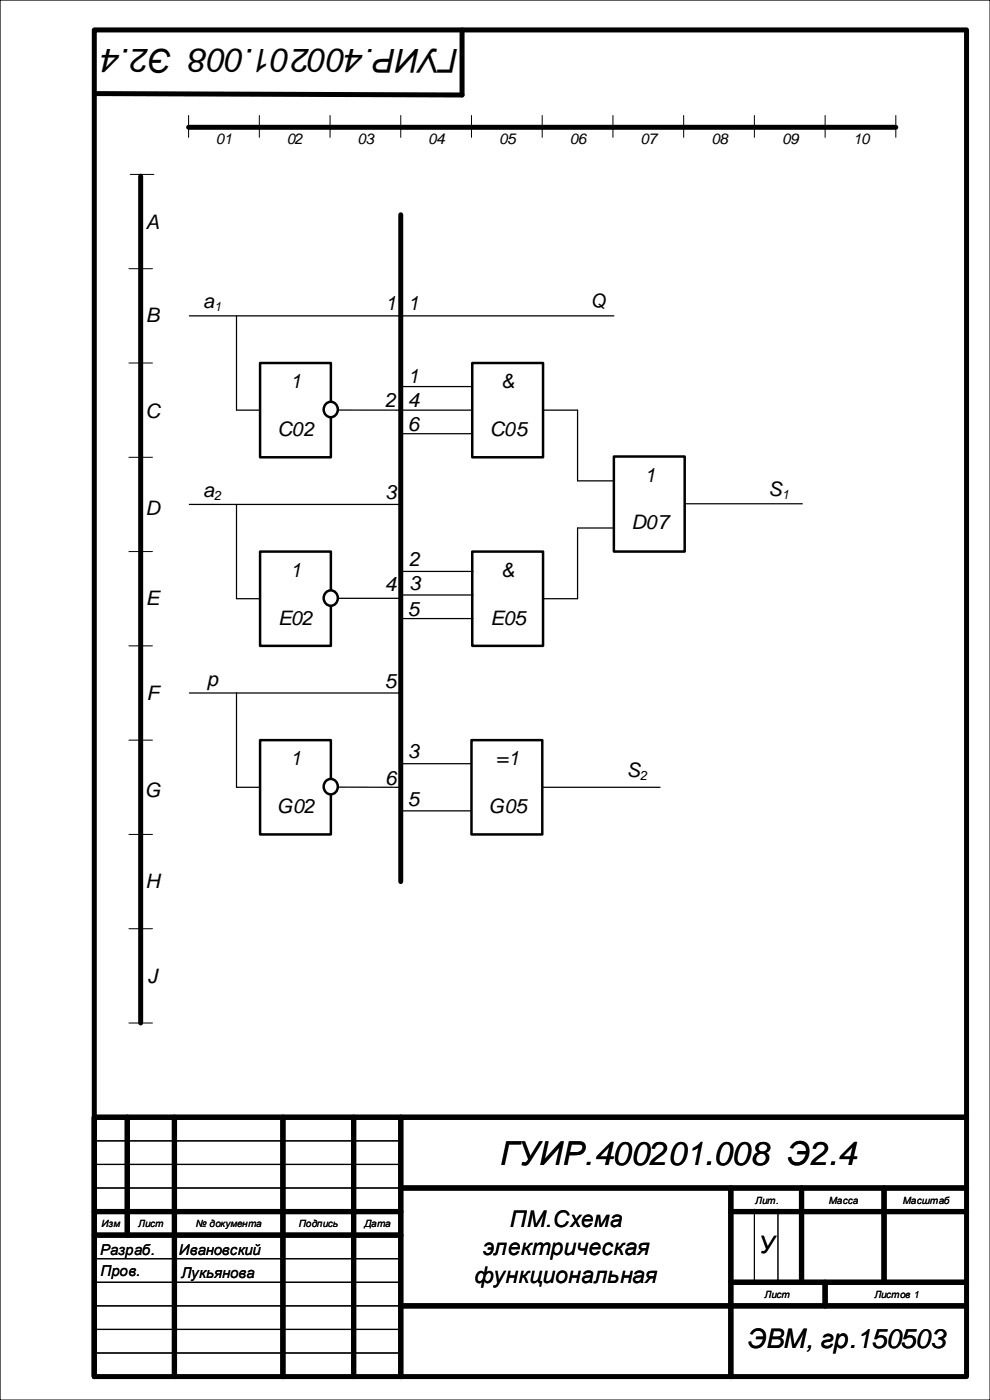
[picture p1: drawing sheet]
<svg xmlns="http://www.w3.org/2000/svg" width="210mm" height="297mm" viewBox="0 0 210 297" stroke-linecap="round" stroke-linejoin="round" font-family="sans-serif">
<path d="M0 0h210v297h-210z" fill="none" stroke="#000" stroke-width=".26"/>
<g fill="none" stroke="#000" stroke-width="1.1">
<path d="M20 6.3h185v285.7h-185zM98 6.3v13.9l-78-.3M29.8 37.4v179.6M40 27h150M27 237v25M37 237v55M60 237v55M75 237v55M85 237v55M205 237h-185v55M20 257h65M85 252h120"/>
<path d="M155 252v40M155 257h50M170 252v20M187.5 252v20M20 262h65M85 277h120M155 272h50M175 272v5"/>
</g>
<path d="M20 242h65M20 247h65M20 252h65M20 267h65M20 272h65M20 277h65.1M20 282h65M20 287h65" fill="none" stroke="#000" stroke-width=".25"/>
<g fill="none" stroke="#000" stroke-width=".21">
<path d="M27.6 37h5M40 24.5v4.6M55 24.5v4.6M70 24.5v4.6M85 24.5v4.6M100 24.5v4.6M115 24.5v4.6M130 24.5v4.6M145 24.5v4.6M160 24.5v4.6M175 24.5v4.6M190 24.5v4.6"/>
<path d="M27.3 57h5M27.3 77h5M27.3 97h5M27.3 117h5M27.3 137h5M27.3 157h5M27.3 177h5M27.3 197h5M27.3 217h5M147.3 237.3h5M160 256.5v15.5M165 256.5v15.5"/>
</g>
<path d="M55.2 117h15v20h-15z" fill-rule="evenodd" fill="#fff"/>
<path d="M55.2 117h15v20h-15z" fill="none" stroke="#000" stroke-width=".53"/>
<path d="M69.3 125.5a1.56 1.56 0 0 1 2.4 1.4 1.56 1.56 0 0 1-2.4 1.3 1.72 1.72 0 0 1 0-2.7z" fill-rule="evenodd" fill="#fff"/>
<path d="M69.3 125.5a1.56 1.56 0 0 1 2.4 1.4 1.56 1.56 0 0 1-2.4 1.3 1.72 1.72 0 0 1 0-2.7z" fill="none" stroke="#000" stroke-width=".53"/>
<path d="M55.2 77h15v20h-15z" fill-rule="evenodd" fill="#fff"/>
<path d="M55.2 77h15v20h-15z" fill="none" stroke="#000" stroke-width=".53"/>
<path d="M69.3 85.5a1.56 1.56 0 0 1 2.4 1.4 1.56 1.56 0 0 1-2.4 1.3 1.72 1.72 0 0 1 0-2.7z" fill-rule="evenodd" fill="#fff"/>
<path d="M69.3 85.5a1.56 1.56 0 0 1 2.4 1.4 1.56 1.56 0 0 1-2.4 1.3 1.72 1.72 0 0 1 0-2.7z" fill="none" stroke="#000" stroke-width=".53"/>
<path d="M55.2 157h15v20h-15z" fill-rule="evenodd" fill="#fff"/>
<path d="M55.2 157h15v20h-15z" fill="none" stroke="#000" stroke-width=".53"/>
<path d="M69.3 165.5a1.56 1.56 0 0 1 2.4 1.4 1.56 1.56 0 0 1-2.4 1.3 1.72 1.72 0 0 1 0-2.7z" fill-rule="evenodd" fill="#fff"/>
<path d="M69.3 165.5a1.56 1.56 0 0 1 2.4 1.4 1.56 1.56 0 0 1-2.4 1.3 1.72 1.72 0 0 1 0-2.7z" fill="none" stroke="#000" stroke-width=".53"/>
<path d="M85 45.6v141.4" fill="none" stroke="#000" stroke-width="1.1"/>
<path d="M40.2 67h45M50.2 67v20h5M71.6 87h13.6M40.2 107h45M50.2 107v20h5M71.6 126.9h13.6M40.2 147h45M50.2 147v20h5M71.6 167h13.6" fill="none" stroke="#000" stroke-width=".26"/>
<path d="M100 157h15v20h-15z" fill-rule="evenodd" fill="#fff"/>
<path d="M100 157h15v20h-15z" fill="none" stroke="#000" stroke-width=".53"/>
<path d="M100.2 77h15v20h-15z" fill-rule="evenodd" fill="#fff"/>
<path d="M100.2 77h15v20h-15z" fill="none" stroke="#000" stroke-width=".53"/>
<path d="M85.2 67h45M85.2 82h15M85.2 87h15M85.2 92h15M145 106.9h25.2M115 167h25" fill="none" stroke="#000" stroke-width=".26"/>
<path d="M100.2 117h15v20h-15z" fill-rule="evenodd" fill="#fff"/>
<path d="M100.2 117h15v20h-15z" fill="none" stroke="#000" stroke-width=".53"/>
<path d="M85.3 121.2h15M85.3 126.2h15M85.3 131.2h15" fill="none" stroke="#000" stroke-width=".26"/>
<path d="M130.2 96.8h15v20.2h-15z" fill-rule="evenodd" fill="#fff"/>
<path d="M130.2 96.8h15v20.2h-15z" fill="none" stroke="#000" stroke-width=".53"/>
<path d="M115.2 87h7.3v15h7.7M130.2 112h-7.7v15h-7.3M85 162h15M85 172h15" fill="none" stroke="#000" stroke-width=".26"/>
<g font-size="7">
<text x="97.3" y="10.4" transform="rotate(-180 97.3 10.4)">ГУИР.400201.008 Э2.4</text>
<text x="106.1" y="247.2">ГУИР.400201.008 Э2.4</text>
</g>
<text font-size="5.7" x="158.6" y="285.9">ЭВМ, гр.150503</text>
<text font-size="5.1" x="160.9" y="265.8">У</text>
<g font-size="4.9">
<text x="108.1" y="260.2">ПМ.Схема</text>
<text x="102.4" y="266.2">электрическая</text>
<text x="100.6" y="272.1">функциональная</text>
</g>
<g font-size="4.2">
<text x="31" y="48.7">A</text>
<text x="43.1" y="65.4">a</text>
<text x="81.7" y="65.8">1</text>
<text x="86.5" y="65.8">1</text>
<text x="125.1" y="65.4">Q</text>
<text x="31" y="68.3">B</text>
<text x="61.6" y="82.3">1</text>
<text x="86.5" y="81.3">1</text>
<text x="106.4" y="82.3">&amp;</text>
<text x="30.8" y="88.7">C</text>
<text x="81.7" y="86.4">2</text>
<text x="86.5" y="86.3">4</text>
<text x="58.9" y="92.4">C02</text>
<text x="86.5" y="91.3">6</text>
<text x="103.9" y="92.4">C05</text>
<text x="43.1" y="105.4">a</text>
<text x="81.7" y="105.9">3</text>
<text x="136.7" y="102.1">1</text>
<text x="163" y="105.3">S</text>
<text x="30.8" y="109.2">D</text>
<text x="134" y="112.3">D07</text>
<text x="61.6" y="122.3">1</text>
<text x="81.6" y="125.3">4</text>
<text x="86.8" y="125.1">3</text>
<text x="86.8" y="120.1">2</text>
<text x="106.4" y="122.3">&amp;</text>
<text x="31" y="128.4">E</text>
<text x="86.5" y="130.6">5</text>
<text x="59" y="132.5">E02</text>
<text x="104" y="132.5">E05</text>
<text x="31.1" y="148.4">F</text>
<text x="43.9" y="145.4">p</text>
<text x="81.6" y="145.9">5</text>
<text x="86.5" y="160.9">3</text>
<text x="61.6" y="162.3">1</text>
<text x="81.7" y="166.5">6</text>
<text x="105.2" y="162.3">=1</text>
<text x="133" y="164.9">S</text>
<text x="30.7" y="169">G</text>
<text x="58.7" y="172.5">G02</text>
<text x="86.5" y="170.9">5</text>
<text x="103.6" y="172.5">G05</text>
<text x="30.8" y="188.4">H</text>
<text x="31.3" y="208.4">J</text>
</g>
<g font-size="3.2">
<text x="45.8" y="30.5">01</text>
<text x="60.8" y="30.5">02</text>
<text x="75.8" y="30.5">03</text>
<text x="90.8" y="30.5">04</text>
<text x="105.8" y="30.5">05</text>
<text x="120.9" y="30.5">06</text>
<text x="135.9" y="30.5">07</text>
<text x="150.9" y="30.5">08</text>
<text x="165.9" y="30.5">09</text>
<text x="180.9" y="30.5">10</text>
<text x="21.2" y="266.1">Разраб.</text>
<text x="37.9" y="266.1">Ивановский</text>
<text x="21.3" y="270.7">Пров.</text>
<text x="38.4" y="271">Лукьянова</text>
</g>
<g font-size="2.8">
<text x="45.5" y="66">1</text>
<text x="45.5" y="106">2</text>
<text x="165.8" y="105.9">1</text>
<text x="135.8" y="165.5">2</text>
</g>
<g font-size="2.1">
<text x="160.2" y="255.3">Лит.</text>
<text x="175.8" y="255.3">Масса</text>
<text x="191.5" y="255.3">Масштаб</text>
<text x="21.5" y="260.3">Изм</text>
<text x="29.3" y="260.3">Лист</text>
<text x="41.5" y="260.3">№ документа</text>
<text x="63.4" y="260.3">Подпись</text>
<text x="77.3" y="260.3">Дата</text>
<text x="162.1" y="275.3">Лист</text>
<text x="185.4" y="275.3">Листов 1</text>
</g>
</svg>
